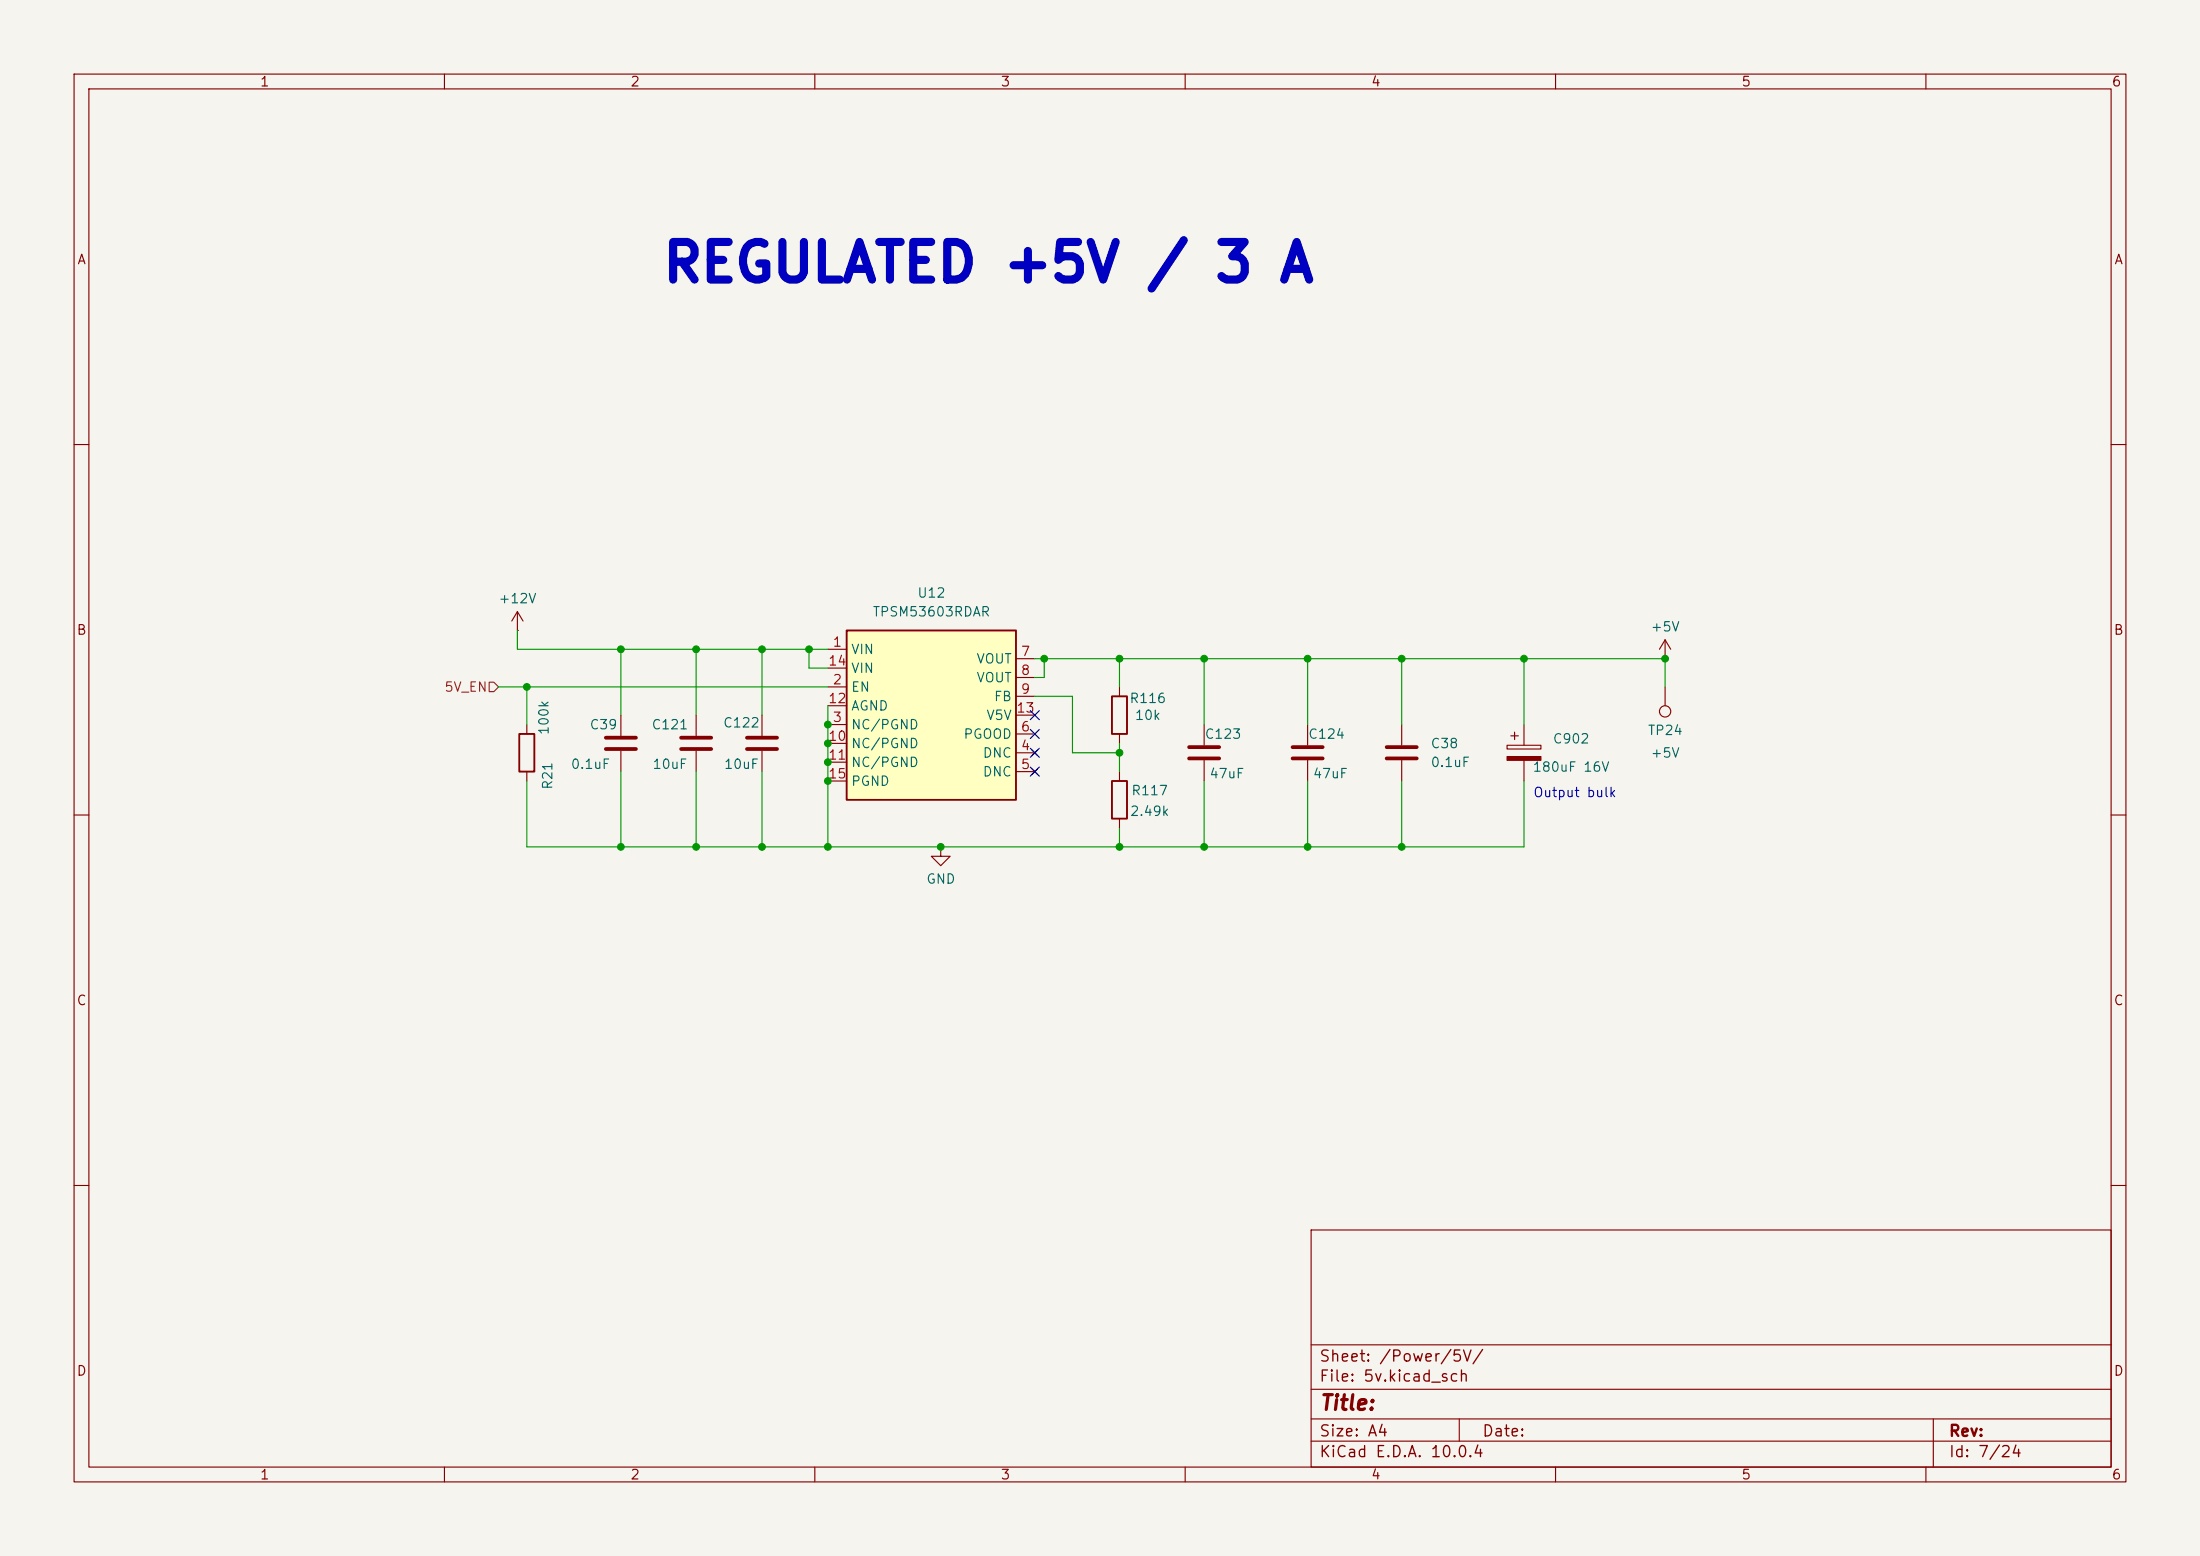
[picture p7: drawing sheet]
(kicad_sch
 (version 20260306)
 (generator "eeschema")
 (generator_version "10.0")
 (paper "A4")
 (lib_symbols
  (symbol "Connector:TestPoint"
   (pin_numbers (hide yes))
   (pin_names
    (offset 0.762) (hide yes)) (exclude_from_sim no) (in_bom yes) (on_board yes)
   (in_pos_files yes)
   (duplicate_pin_numbers_are_jumpers no)
   (property "Reference" "TP" (at 0 6.858 0) (show_name no) (do_not_autoplace no) (effects (font (size 1.27 1.27))))
   (property "Value" "TestPoint" (at 0 5.08 0) (show_name no) (do_not_autoplace no) (effects (font (size 1.27 1.27))))
   (property "Footprint" "" (at 5.08 0 0) (show_name no) (do_not_autoplace no) (hide yes) (effects (font (size 1.27 1.27))))
   (property "Datasheet" "" (at 5.08 0 0) (show_name no) (do_not_autoplace no) (hide yes) (effects (font (size 1.27 1.27))))
   (property "Description" "test point" (at 0 0 0) (show_name no) (do_not_autoplace no) (hide yes) (effects (font (size 1.27 1.27))))
   (symbol "TestPoint_0_1"
    (circle (center 0 3.302) (radius 0.762) (stroke (width 0) (type default)) (fill (type none))))
   (symbol "TestPoint_1_1"
    (pin passive line (at 0 0 90) (length 2.54) (name "1" (effects (font (size 1.27 1.27)))) (number "1" (effects (font (size 1.27 1.27))))))
   (embedded_fonts no))
  (symbol "DIC_Board:TPSM53603RDA" (exclude_from_sim no) (in_bom yes) (on_board yes)
   (in_pos_files yes)
   (duplicate_pin_numbers_are_jumpers no)
   (property "Reference" "U" (at 0 16.51 0) (show_name no) (do_not_autoplace no) (effects (font (size 1.27 1.27))))
   (property "Value" "TPSM53603RDAR" (at 0 13.97 0) (show_name no) (do_not_autoplace no) (effects (font (size 1.27 1.27))))
   (property "Footprint" "Package_DFN_QFN:Texas_B3QFN-14-1EP_5x5.5mm_P0.65mm_ThermalVia" (at 0 0 0) (show_name no) (do_not_autoplace no) (hide yes) (effects (font (size 1.27 1.27))))
   (property "Datasheet" "https://www.ti.com/lit/ds/symlink/tpsm53603.pdf" (at 0 0 0) (show_name no) (do_not_autoplace no) (hide yes) (effects (font (size 1.27 1.27))))
   (property "Description" "36-V input, 3-A step-down power module" (at 0 0 0) (show_name no) (do_not_autoplace no) (hide yes) (effects (font (size 1.27 1.27))))
   (property "MPN" "TPSM53603RDAR" (at 0 0 0) (show_name no) (do_not_autoplace no) (hide yes) (effects (font (size 1.27 1.27))))
   (property "Manufacturer" "Texas Instruments" (at 0 0 0) (show_name no) (do_not_autoplace no) (hide yes) (effects (font (size 1.27 1.27))))
   (symbol "TPSM53603RDA_0_1"
    (rectangle (start -11.43 11.43) (end 11.43 -11.43) (stroke (width 0.254) (type default)) (fill (type background))))
   (symbol "TPSM53603RDA_1_1"
    (pin power_in line (at -13.97 8.89 0) (length 2.54) (name "VIN" (effects (font (size 1.27 1.27)))) (number "1" (effects (font (size 1.27 1.27)))))
    (pin input line (at -13.97 3.81 0) (length 2.54) (name "EN" (effects (font (size 1.27 1.27)))) (number "2" (effects (font (size 1.27 1.27)))))
    (pin power_in line (at -13.97 -1.27 0) (length 2.54) (name "NC/PGND" (effects (font (size 1.27 1.27)))) (number "3" (effects (font (size 1.27 1.27)))))
    (pin no_connect line (at 13.97 -5.08 180) (length 2.54) (name "DNC" (effects (font (size 1.27 1.27)))) (number "4" (effects (font (size 1.27 1.27)))))
    (pin no_connect line (at 13.97 -7.62 180) (length 2.54) (name "DNC" (effects (font (size 1.27 1.27)))) (number "5" (effects (font (size 1.27 1.27)))))
    (pin open_collector line (at 13.97 -2.54 180) (length 2.54) (name "PGOOD" (effects (font (size 1.27 1.27)))) (number "6" (effects (font (size 1.27 1.27)))))
    (pin power_out line (at 13.97 7.62 180) (length 2.54) (name "VOUT" (effects (font (size 1.27 1.27)))) (number "7" (effects (font (size 1.27 1.27)))))
    (pin passive line (at 13.97 5.08 180) (length 2.54) (name "VOUT" (effects (font (size 1.27 1.27)))) (number "8" (effects (font (size 1.27 1.27)))))
    (pin input line (at 13.97 2.54 180) (length 2.54) (name "FB" (effects (font (size 1.27 1.27)))) (number "9" (effects (font (size 1.27 1.27)))))
    (pin passive line (at -13.97 -3.81 0) (length 2.54) (name "NC/PGND" (effects (font (size 1.27 1.27)))) (number "10" (effects (font (size 1.27 1.27)))))
    (pin passive line (at -13.97 -6.35 0) (length 2.54) (name "NC/PGND" (effects (font (size 1.27 1.27)))) (number "11" (effects (font (size 1.27 1.27)))))
    (pin power_in line (at -13.97 1.27 0) (length 2.54) (name "AGND" (effects (font (size 1.27 1.27)))) (number "12" (effects (font (size 1.27 1.27)))))
    (pin output line (at 13.97 0 180) (length 2.54) (name "V5V" (effects (font (size 1.27 1.27)))) (number "13" (effects (font (size 1.27 1.27)))))
    (pin passive line (at -13.97 6.35 0) (length 2.54) (name "VIN" (effects (font (size 1.27 1.27)))) (number "14" (effects (font (size 1.27 1.27)))))
    (pin passive line (at -13.97 -8.89 0) (length 2.54) (name "PGND" (effects (font (size 1.27 1.27)))) (number "15" (effects (font (size 1.27 1.27))))))
   (embedded_fonts no))
  (symbol "Device:C"
   (pin_numbers (hide yes))
   (pin_names
    (offset 0.254)) (exclude_from_sim no) (in_bom yes) (on_board yes)
   (in_pos_files yes)
   (duplicate_pin_numbers_are_jumpers no)
   (property "Reference" "C" (at 0.635 2.54 0) (show_name no) (do_not_autoplace no) (effects (font (size 1.27 1.27)) (justify left)))
   (property "Value" "C" (at 0.635 -2.54 0) (show_name no) (do_not_autoplace no) (effects (font (size 1.27 1.27)) (justify left)))
   (property "Footprint" "" (at 0.9652 -3.81 0) (show_name no) (do_not_autoplace no) (hide yes) (effects (font (size 1.27 1.27))))
   (property "Datasheet" "" (at 0 0 0) (show_name no) (do_not_autoplace no) (hide yes) (effects (font (size 1.27 1.27))))
   (property "Description" "Unpolarized capacitor" (at 0 0 0) (show_name no) (do_not_autoplace no) (hide yes) (effects (font (size 1.27 1.27))))
   (symbol "C_0_1"
    (polyline (pts (xy -2.032 0.762) (xy 2.032 0.762)) (stroke (width 0.508) (type default)) (fill (type none)))
    (polyline (pts (xy -2.032 -0.762) (xy 2.032 -0.762)) (stroke (width 0.508) (type default)) (fill (type none))))
   (symbol "C_1_1"
    (pin passive line (at 0 3.81 270) (length 2.794) (name "" (effects (font (size 1.27 1.27)))) (number "1" (effects (font (size 1.27 1.27)))))
    (pin passive line (at 0 -3.81 90) (length 2.794) (name "" (effects (font (size 1.27 1.27)))) (number "2" (effects (font (size 1.27 1.27))))))
   (embedded_fonts no))
  (symbol "Device:C_Polarized"
   (pin_numbers (hide yes))
   (pin_names
    (offset 0.254)) (exclude_from_sim no) (in_bom yes) (on_board yes)
   (in_pos_files yes)
   (duplicate_pin_numbers_are_jumpers no)
   (property "Reference" "C" (at 0.635 2.54 0) (show_name no) (do_not_autoplace no) (effects (font (size 1.27 1.27)) (justify left)))
   (property "Value" "C_Polarized" (at 0.635 -2.54 0) (show_name no) (do_not_autoplace no) (effects (font (size 1.27 1.27)) (justify left)))
   (property "Footprint" "" (at 0.9652 -3.81 0) (show_name no) (do_not_autoplace no) (hide yes) (effects (font (size 1.27 1.27))))
   (property "Datasheet" "" (at 0 0 0) (show_name no) (do_not_autoplace no) (hide yes) (effects (font (size 1.27 1.27))))
   (property "Description" "Polarized capacitor" (at 0 0 0) (show_name no) (do_not_autoplace no) (hide yes) (effects (font (size 1.27 1.27))))
   (symbol "C_Polarized_0_1"
    (rectangle (start -2.286 0.508) (end 2.286 1.016) (stroke (width 0) (type default)) (fill (type none)))
    (polyline (pts (xy -1.778 2.286) (xy -0.762 2.286)) (stroke (width 0) (type default)) (fill (type none)))
    (polyline (pts (xy -1.27 2.794) (xy -1.27 1.778)) (stroke (width 0) (type default)) (fill (type none)))
    (rectangle (start 2.286 -0.508) (end -2.286 -1.016) (stroke (width 0) (type default)) (fill (type outline))))
   (symbol "C_Polarized_1_1"
    (pin passive line (at 0 3.81 270) (length 2.794) (name "" (effects (font (size 1.27 1.27)))) (number "1" (effects (font (size 1.27 1.27)))))
    (pin passive line (at 0 -3.81 90) (length 2.794) (name "" (effects (font (size 1.27 1.27)))) (number "2" (effects (font (size 1.27 1.27))))))
   (embedded_fonts no))
  (symbol "Device:R"
   (pin_numbers (hide yes))
   (pin_names
    (offset 0)) (exclude_from_sim no) (in_bom yes) (on_board yes)
   (in_pos_files yes)
   (duplicate_pin_numbers_are_jumpers no)
   (property "Reference" "R" (at 2.032 0 90) (show_name no) (do_not_autoplace no) (effects (font (size 1.27 1.27))))
   (property "Value" "R" (at 0 0 90) (show_name no) (do_not_autoplace no) (effects (font (size 1.27 1.27))))
   (property "Footprint" "" (at -1.778 0 90) (show_name no) (do_not_autoplace no) (hide yes) (effects (font (size 1.27 1.27))))
   (property "Datasheet" "" (at 0 0 0) (show_name no) (do_not_autoplace no) (hide yes) (effects (font (size 1.27 1.27))))
   (property "Description" "Resistor" (at 0 0 0) (show_name no) (do_not_autoplace no) (hide yes) (effects (font (size 1.27 1.27))))
   (symbol "R_0_1"
    (rectangle (start -1.016 -2.54) (end 1.016 2.54) (stroke (width 0.254) (type default)) (fill (type none))))
   (symbol "R_1_1"
    (pin passive line (at 0 3.81 270) (length 1.27) (name "" (effects (font (size 1.27 1.27)))) (number "1" (effects (font (size 1.27 1.27)))))
    (pin passive line (at 0 -3.81 90) (length 1.27) (name "" (effects (font (size 1.27 1.27)))) (number "2" (effects (font (size 1.27 1.27))))))
   (embedded_fonts no))
  (symbol "power:+12V"
   (power global)
   (pin_numbers (hide yes))
   (pin_names
    (offset 0) (hide yes)) (exclude_from_sim no) (in_bom yes) (on_board yes)
   (in_pos_files yes)
   (duplicate_pin_numbers_are_jumpers no)
   (property "Reference" "#PWR" (at 0 -3.81 0) (show_name no) (do_not_autoplace no) (hide yes) (effects (font (size 1.27 1.27))))
   (property "Value" "+12V" (at 0 3.556 0) (show_name no) (do_not_autoplace no) (effects (font (size 1.27 1.27))))
   (property "Footprint" "" (at 0 0 0) (show_name no) (do_not_autoplace no) (hide yes) (effects (font (size 1.27 1.27))))
   (property "Datasheet" "" (at 0 0 0) (show_name no) (do_not_autoplace no) (hide yes) (effects (font (size 1.27 1.27))))
   (property "Description" "Power symbol creates a global label with name \"+12V\"" (at 0 0 0) (show_name no) (do_not_autoplace no) (hide yes) (effects (font (size 1.27 1.27))))
   (symbol "+12V_0_1"
    (polyline (pts (xy -0.762 1.27) (xy 0 2.54)) (stroke (width 0) (type default)) (fill (type none)))
    (polyline (pts (xy 0 2.54) (xy 0.762 1.27)) (stroke (width 0) (type default)) (fill (type none)))
    (polyline (pts (xy 0 0) (xy 0 2.54)) (stroke (width 0) (type default)) (fill (type none))))
   (symbol "+12V_1_1"
    (pin power_in line (at 0 0 90) (length 0) (name "" (effects (font (size 1.27 1.27)))) (number "1" (effects (font (size 1.27 1.27))))))
   (embedded_fonts no))
  (symbol "power:+5V"
   (power global)
   (pin_numbers (hide yes))
   (pin_names
    (offset 0) (hide yes)) (exclude_from_sim no) (in_bom yes) (on_board yes)
   (in_pos_files yes)
   (duplicate_pin_numbers_are_jumpers no)
   (property "Reference" "#PWR" (at 0 -3.81 0) (show_name no) (do_not_autoplace no) (hide yes) (effects (font (size 1.27 1.27))))
   (property "Value" "+5V" (at 0 3.556 0) (show_name no) (do_not_autoplace no) (effects (font (size 1.27 1.27))))
   (property "Footprint" "" (at 0 0 0) (show_name no) (do_not_autoplace no) (hide yes) (effects (font (size 1.27 1.27))))
   (property "Datasheet" "" (at 0 0 0) (show_name no) (do_not_autoplace no) (hide yes) (effects (font (size 1.27 1.27))))
   (property "Description" "Power symbol creates a global label with name \"+5V\"" (at 0 0 0) (show_name no) (do_not_autoplace no) (hide yes) (effects (font (size 1.27 1.27))))
   (symbol "+5V_0_1"
    (polyline (pts (xy -0.762 1.27) (xy 0 2.54)) (stroke (width 0) (type default)) (fill (type none)))
    (polyline (pts (xy 0 2.54) (xy 0.762 1.27)) (stroke (width 0) (type default)) (fill (type none)))
    (polyline (pts (xy 0 0) (xy 0 2.54)) (stroke (width 0) (type default)) (fill (type none))))
   (symbol "+5V_1_1"
    (pin power_in line (at 0 0 90) (length 0) (name "" (effects (font (size 1.27 1.27)))) (number "1" (effects (font (size 1.27 1.27))))))
   (embedded_fonts no))
  (symbol "power:GND"
   (power global)
   (pin_numbers (hide yes))
   (pin_names
    (offset 0) (hide yes)) (exclude_from_sim no) (in_bom yes) (on_board yes)
   (in_pos_files yes)
   (duplicate_pin_numbers_are_jumpers no)
   (property "Reference" "#PWR" (at 0 -6.35 0) (show_name no) (do_not_autoplace no) (hide yes) (effects (font (size 1.27 1.27))))
   (property "Value" "GND" (at 0 -3.81 0) (show_name no) (do_not_autoplace no) (effects (font (size 1.27 1.27))))
   (property "Footprint" "" (at 0 0 0) (show_name no) (do_not_autoplace no) (hide yes) (effects (font (size 1.27 1.27))))
   (property "Datasheet" "" (at 0 0 0) (show_name no) (do_not_autoplace no) (hide yes) (effects (font (size 1.27 1.27))))
   (property "Description" "Power symbol creates a global label with name \"GND\" , ground" (at 0 0 0) (show_name no) (do_not_autoplace no) (hide yes) (effects (font (size 1.27 1.27))))
   (symbol "GND_0_1"
    (polyline (pts (xy 0 0) (xy 0 -1.27) (xy 1.27 -1.27) (xy 0 -2.54) (xy -1.27 -1.27) (xy 0 -1.27)) (stroke (width 0) (type default)) (fill (type none))))
   (symbol "GND_1_1"
    (pin power_in line (at 0 0 270) (length 0) (name "" (effects (font (size 1.27 1.27)))) (number "1" (effects (font (size 1.27 1.27))))))
   (embedded_fonts no)))
 (text "Output bulk"
  (exclude_from_sim no)
  (at 212.598 107.188 0)
  (effects (font (size 1.27 1.27))))
 (text "REGULATED +5V / 3 A"
  (exclude_from_sim no)
  (at 89.154 38.608 0)
  (effects (font (size 5.08 5.08)
    (bold yes)) (justify left bottom)))
 (junction
  (at 127 114.3)
  (diameter 0)
  (color 0 0 0 0))
 (junction
  (at 205.74 88.9)
  (diameter 0)
  (color 0 0 0 0))
 (junction
  (at 109.22 87.63)
  (diameter 0)
  (color 0 0 0 0))
 (junction
  (at 93.98 114.3)
  (diameter 0)
  (color 0 0 0 0))
 (junction
  (at 162.56 114.3)
  (diameter 0)
  (color 0 0 0 0))
 (junction
  (at 140.97 88.9)
  (diameter 0)
  (color 0 0 0 0))
 (junction
  (at 151.13 101.6)
  (diameter 0)
  (color 0 0 0 0))
 (junction
  (at 111.76 114.3)
  (diameter 0)
  (color 0 0 0 0))
 (junction
  (at 111.76 100.33)
  (diameter 0)
  (color 0 0 0 0))
 (junction
  (at 189.23 88.9)
  (diameter 0)
  (color 0 0 0 0))
 (junction
  (at 83.82 87.63)
  (diameter 0)
  (color 0 0 0 0))
 (junction
  (at 176.53 114.3)
  (diameter 0)
  (color 0 0 0 0))
 (junction
  (at 93.98 87.63)
  (diameter 0)
  (color 0 0 0 0))
 (junction
  (at 71.12 92.71)
  (diameter 0)
  (color 0 0 0 0))
 (junction
  (at 189.23 114.3)
  (diameter 0)
  (color 0 0 0 0))
 (junction
  (at 111.76 105.41)
  (diameter 0)
  (color 0 0 0 0))
 (junction
  (at 176.53 88.9)
  (diameter 0)
  (color 0 0 0 0))
 (junction
  (at 151.13 88.9)
  (diameter 0)
  (color 0 0 0 0))
 (junction
  (at 102.87 87.63)
  (diameter 0)
  (color 0 0 0 0))
 (junction
  (at 102.87 114.3)
  (diameter 0)
  (color 0 0 0 0))
 (junction
  (at 111.76 102.87)
  (diameter 0)
  (color 0 0 0 0))
 (junction
  (at 83.82 114.3)
  (diameter 0)
  (color 0 0 0 0))
 (junction
  (at 111.76 97.79)
  (diameter 0)
  (color 0 0 0 0))
 (junction
  (at 224.79 88.9)
  (diameter 0)
  (color 0 0 0 0))
 (junction
  (at 162.56 88.9)
  (diameter 0)
  (color 0 0 0 0))
 (junction
  (at 151.13 114.3)
  (diameter 0)
  (color 0 0 0 0))
 (no_connect
  (at 139.7 104.14))
 (no_connect
  (at 139.7 99.06))
 (no_connect
  (at 139.7 96.52))
 (no_connect
  (at 139.7 101.6))
 (wire
  (pts (xy 102.87 87.63) (xy 109.22 87.63))
  (stroke (width 0) (type default)))
 (wire
  (pts (xy 69.85 87.63) (xy 83.82 87.63))
  (stroke (width 0) (type default)))
 (wire
  (pts (xy 67.31 92.71) (xy 71.12 92.71))
  (stroke (width 0) (type default)))
 (wire
  (pts (xy 140.97 88.9) (xy 140.97 91.44))
  (stroke (width 0) (type default)))
 (wire
  (pts (xy 93.98 104.14) (xy 93.98 114.3))
  (stroke (width 0) (type default)))
 (wire
  (pts (xy 224.79 88.9) (xy 224.79 92.71))
  (stroke (width 0) (type default)))
 (wire
  (pts (xy 83.82 104.14) (xy 83.82 114.3))
  (stroke (width 0) (type default)))
 (wire
  (pts (xy 102.87 104.14) (xy 102.87 114.3))
  (stroke (width 0) (type default)))
 (wire
  (pts (xy 111.76 100.33) (xy 111.76 102.87))
  (stroke (width 0) (type default)))
 (wire
  (pts (xy 83.82 87.63) (xy 83.82 96.52))
  (stroke (width 0) (type default)))
 (wire
  (pts (xy 127 114.3) (xy 151.13 114.3))
  (stroke (width 0) (type default)))
 (wire
  (pts (xy 151.13 88.9) (xy 162.56 88.9))
  (stroke (width 0) (type default)))
 (wire
  (pts (xy 162.56 88.9) (xy 176.53 88.9))
  (stroke (width 0) (type default)))
 (wire
  (pts (xy 83.82 114.3) (xy 93.98 114.3))
  (stroke (width 0) (type default)))
 (wire
  (pts (xy 205.74 88.9) (xy 224.79 88.9))
  (stroke (width 0) (type default)))
 (wire
  (pts (xy 71.12 105.41) (xy 71.12 114.3))
  (stroke (width 0) (type default)))
 (wire
  (pts (xy 127 114.3) (xy 111.76 114.3))
  (stroke (width 0) (type default)))
 (wire
  (pts (xy 111.76 95.25) (xy 111.76 97.79))
  (stroke (width 0) (type default)))
 (wire
  (pts (xy 189.23 88.9) (xy 189.23 97.79))
  (stroke (width 0) (type default)))
 (wire
  (pts (xy 176.53 105.41) (xy 176.53 114.3))
  (stroke (width 0) (type default)))
 (wire
  (pts (xy 111.76 97.79) (xy 111.76 100.33))
  (stroke (width 0) (type default)))
 (wire
  (pts (xy 102.87 114.3) (xy 111.76 114.3))
  (stroke (width 0) (type default)))
 (wire
  (pts (xy 140.97 88.9) (xy 151.13 88.9))
  (stroke (width 0) (type default)))
 (wire
  (pts (xy 176.53 88.9) (xy 176.53 97.79))
  (stroke (width 0) (type default)))
 (wire
  (pts (xy 71.12 92.71) (xy 71.12 97.79))
  (stroke (width 0) (type default)))
 (wire
  (pts (xy 205.74 114.3) (xy 189.23 114.3))
  (stroke (width 0) (type default)))
 (wire
  (pts (xy 151.13 100.33) (xy 151.13 101.6))
  (stroke (width 0) (type default)))
 (wire
  (pts (xy 162.56 88.9) (xy 162.56 97.79))
  (stroke (width 0) (type default)))
 (wire
  (pts (xy 176.53 88.9) (xy 189.23 88.9))
  (stroke (width 0) (type default)))
 (wire
  (pts (xy 144.78 93.98) (xy 144.78 101.6))
  (stroke (width 0) (type default)))
 (wire
  (pts (xy 93.98 114.3) (xy 102.87 114.3))
  (stroke (width 0) (type default)))
 (wire
  (pts (xy 151.13 88.9) (xy 151.13 92.71))
  (stroke (width 0) (type default)))
 (wire
  (pts (xy 189.23 114.3) (xy 176.53 114.3))
  (stroke (width 0) (type default)))
 (wire
  (pts (xy 162.56 105.41) (xy 162.56 114.3))
  (stroke (width 0) (type default)))
 (wire
  (pts (xy 111.76 90.17) (xy 109.22 90.17))
  (stroke (width 0) (type default)))
 (wire
  (pts (xy 189.23 88.9) (xy 205.74 88.9))
  (stroke (width 0) (type default)))
 (wire
  (pts (xy 69.85 85.09) (xy 69.85 87.63))
  (stroke (width 0) (type default)))
 (wire
  (pts (xy 93.98 87.63) (xy 93.98 96.52))
  (stroke (width 0) (type default)))
 (wire
  (pts (xy 139.7 91.44) (xy 140.97 91.44))
  (stroke (width 0) (type default)))
 (wire
  (pts (xy 151.13 114.3) (xy 162.56 114.3))
  (stroke (width 0) (type default)))
 (wire
  (pts (xy 102.87 87.63) (xy 102.87 96.52))
  (stroke (width 0) (type default)))
 (wire
  (pts (xy 111.76 102.87) (xy 111.76 105.41))
  (stroke (width 0) (type default)))
 (wire
  (pts (xy 109.22 87.63) (xy 111.76 87.63))
  (stroke (width 0) (type default)))
 (wire
  (pts (xy 162.56 114.3) (xy 176.53 114.3))
  (stroke (width 0) (type default)))
 (wire
  (pts (xy 151.13 111.76) (xy 151.13 114.3))
  (stroke (width 0) (type default)))
 (wire
  (pts (xy 205.74 105.41) (xy 205.74 114.3))
  (stroke (width 0) (type default)))
 (wire
  (pts (xy 151.13 101.6) (xy 151.13 104.14))
  (stroke (width 0) (type default)))
 (wire
  (pts (xy 139.7 88.9) (xy 140.97 88.9))
  (stroke (width 0) (type default)))
 (wire
  (pts (xy 71.12 92.71) (xy 111.76 92.71))
  (stroke (width 0) (type default)))
 (wire
  (pts (xy 83.82 87.63) (xy 93.98 87.63))
  (stroke (width 0) (type default)))
 (wire
  (pts (xy 111.76 114.3) (xy 111.76 105.41))
  (stroke (width 0) (type default)))
 (wire
  (pts (xy 144.78 101.6) (xy 151.13 101.6))
  (stroke (width 0) (type default)))
 (wire
  (pts (xy 139.7 93.98) (xy 144.78 93.98))
  (stroke (width 0) (type default)))
 (wire
  (pts (xy 189.23 105.41) (xy 189.23 114.3))
  (stroke (width 0) (type default)))
 (wire
  (pts (xy 71.12 114.3) (xy 83.82 114.3))
  (stroke (width 0) (type default)))
 (wire
  (pts (xy 93.98 87.63) (xy 102.87 87.63))
  (stroke (width 0) (type default)))
 (wire
  (pts (xy 109.22 90.17) (xy 109.22 87.63))
  (stroke (width 0) (type default)))
 (wire
  (pts (xy 205.74 88.9) (xy 205.74 97.79))
  (stroke (width 0) (type default)))
 (hierarchical_label "5V_EN"
  (shape input)
  (at 67.31 92.71 180)
  (effects (font (size 1.27 1.27)) (justify right)))
 (symbol
  (lib_id "DIC_Board:TPSM53603RDA")
  (at 125.73 96.52 0)
  (unit 1)
  (body_style 1)
  (exclude_from_sim no)
  (in_bom yes)
  (on_board yes)
  (in_pos_files yes)
  (dnp no)
  (property "Reference" "U12" (at 125.73 80.01 0) (show_name no) (do_not_autoplace no) (effects (font (size 1.27 1.27))))
  (property "Value" "TPSM53603RDAR" (at 125.73 82.55 0) (show_name no) (do_not_autoplace no) (effects (font (size 1.27 1.27))))
  (property "Footprint" "Package_DFN_QFN:Texas_B3QFN-14-1EP_5x5.5mm_P0.65mm_ThermalVia" (at 125.73 96.52 0) (hide yes) (show_name no) (do_not_autoplace no) (effects (font (size 1.27 1.27))))
  (property "Datasheet" "https://www.ti.com/lit/ds/symlink/tpsm53603.pdf" (at 125.73 96.52 0) (hide yes) (show_name no) (do_not_autoplace no) (effects (font (size 1.27 1.27))))
  (property "Description" "36-V input, 3-A step-down power module" (at 125.73 96.52 0) (hide yes) (show_name no) (do_not_autoplace no) (effects (font (size 1.27 1.27))))
  (property "MPN" "TPSM53603RDAR" (at 125.73 96.52 0) (hide yes) (show_name no) (do_not_autoplace no) (effects (font (size 1.27 1.27))))
  (property "Manufacturer" "Texas Instruments" (at 125.73 96.52 0) (hide yes) (show_name no) (do_not_autoplace no) (effects (font (size 1.27 1.27))))
  (pin "1")
  (pin "2")
  (pin "3")
  (pin "4")
  (pin "5")
  (pin "6")
  (pin "7")
  (pin "8")
  (pin "9")
  (pin "10")
  (pin "11")
  (pin "12")
  (pin "13")
  (pin "14")
  (pin "15"))
 (symbol
  (lib_id "Device:R")
  (at 71.12 101.6 0)
  (unit 1)
  (body_style 1)
  (exclude_from_sim no)
  (in_bom yes)
  (on_board yes)
  (in_pos_files yes)
  (dnp no)
  (property "Reference" "R21" (at 73.914 106.68 90) (show_name no) (do_not_autoplace no) (effects (font (size 1.27 1.27)) (justify left)))
  (property "Value" "100k" (at 73.406 99.314 90) (show_name no) (do_not_autoplace no) (effects (font (size 1.27 1.27)) (justify left)))
  (property "Footprint" "Resistor_SMD:R_0402_1005Metric" (at 69.342 101.6 90) (hide yes) (show_name no) (do_not_autoplace no) (effects (font (size 1.27 1.27))))
  (property "Datasheet" "" (at 71.12 101.6 0) (hide yes) (show_name no) (do_not_autoplace no) (effects (font (size 1.27 1.27))))
  (property "Description" "Regulator EN default-off pull-down" (at 71.12 101.6 0) (hide yes) (show_name no) (do_not_autoplace no) (effects (font (size 1.27 1.27))))
  (property "MPN" "CRCW0402100KFKED" (at 71.12 101.6 0) (hide yes) (show_name no) (do_not_autoplace no) (effects (font (size 1.27 1.27))))
  (property "Manufacturer" "Vishay" (at 71.12 101.6 0) (hide yes) (show_name no) (do_not_autoplace no) (effects (font (size 1.27 1.27))))
  (pin "1")
  (pin "2"))
 (symbol
  (lib_id "Device:C")
  (at 176.53 101.6 0)
  (unit 1)
  (body_style 1)
  (exclude_from_sim no)
  (in_bom yes)
  (on_board yes)
  (in_pos_files yes)
  (dnp no)
  (property "Reference" "C124" (at 179.07 99.06 0) (show_name no) (do_not_autoplace no) (effects (font (size 1.27 1.27))))
  (property "Value" "47uF" (at 179.578 104.394 0) (show_name no) (do_not_autoplace no) (effects (font (size 1.27 1.27))))
  (property "Footprint" "Capacitor_SMD:C_1210_3225Metric" (at 176.53 101.6 0) (hide yes) (show_name no) (do_not_autoplace no) (effects (font (size 1.27 1.27))))
  (property "Datasheet" "" (at 176.53 101.6 0) (hide yes) (show_name no) (do_not_autoplace no) (effects (font (size 1.27 1.27))))
  (property "Description" "5V output capacitor" (at 176.53 101.6 0) (hide yes) (show_name no) (do_not_autoplace no) (effects (font (size 1.27 1.27))))
  (property "MPN" "GRM32ER61A476ME20L" (at 176.53 101.6 0) (hide yes) (show_name no) (do_not_autoplace no) (effects (font (size 1.27 1.27))))
  (property "Manufacturer" "Murata" (at 176.53 101.6 0) (hide yes) (show_name no) (do_not_autoplace no) (effects (font (size 1.27 1.27))))
  (pin "1")
  (pin "2"))
 (symbol
  (lib_id "power:GND")
  (at 127 114.3 0)
  (unit 1)
  (body_style 1)
  (exclude_from_sim no)
  (in_bom yes)
  (on_board yes)
  (in_pos_files yes)
  (dnp no)
  (property "Reference" "#PWR0119" (at 129.54 111.76 0) (hide yes) (show_name no) (do_not_autoplace no) (effects (font (size 1.27 1.27))))
  (property "Value" "GND" (at 127 118.618 0) (show_name no) (do_not_autoplace no) (effects (font (size 1.27 1.27))))
  (property "Footprint" "" (at 127 114.3 0) (hide yes) (show_name no) (do_not_autoplace no) (effects (font (size 1.27 1.27))))
  (property "Datasheet" "" (at 127 114.3 0) (hide yes) (show_name no) (do_not_autoplace no) (effects (font (size 1.27 1.27))))
  (property "Description" "" (at 127 114.3 0) (hide yes) (show_name no) (do_not_autoplace no) (effects (font (size 1.27 1.27))))
  (pin "1"))
 (symbol
  (lib_id "Device:R")
  (at 151.13 107.95 0)
  (unit 1)
  (body_style 1)
  (exclude_from_sim no)
  (in_bom yes)
  (on_board yes)
  (in_pos_files yes)
  (dnp no)
  (property "Reference" "R117" (at 155.194 106.68 0) (show_name no) (do_not_autoplace no) (effects (font (size 1.27 1.27))))
  (property "Value" "2.49k" (at 155.194 109.474 0) (show_name no) (do_not_autoplace no) (effects (font (size 1.27 1.27))))
  (property "Footprint" "Resistor_SMD:R_0402_1005Metric" (at 151.13 107.95 0) (hide yes) (show_name no) (do_not_autoplace no) (effects (font (size 1.27 1.27))))
  (property "Datasheet" "" (at 151.13 107.95 0) (hide yes) (show_name no) (do_not_autoplace no) (effects (font (size 1.27 1.27))))
  (property "Description" "5V feedback lower" (at 151.13 107.95 0) (hide yes) (show_name no) (do_not_autoplace no) (effects (font (size 1.27 1.27))))
  (property "MPN" "CRCW04022K49FKED" (at 151.13 107.95 0) (hide yes) (show_name no) (do_not_autoplace no) (effects (font (size 1.27 1.27))))
  (property "Manufacturer" "Vishay" (at 151.13 107.95 0) (hide yes) (show_name no) (do_not_autoplace no) (effects (font (size 1.27 1.27))))
  (pin "1")
  (pin "2"))
 (symbol
  (lib_id "Device:C")
  (at 102.87 100.33 0)
  (unit 1)
  (body_style 1)
  (exclude_from_sim no)
  (in_bom yes)
  (on_board yes)
  (in_pos_files yes)
  (dnp no)
  (property "Reference" "C122" (at 100.076 97.536 0) (show_name no) (do_not_autoplace no) (effects (font (size 1.27 1.27))))
  (property "Value" "10uF" (at 100.076 103.124 0) (show_name no) (do_not_autoplace no) (effects (font (size 1.27 1.27))))
  (property "Footprint" "Capacitor_SMD:C_1206_3216Metric" (at 102.87 100.33 0) (hide yes) (show_name no) (do_not_autoplace no) (effects (font (size 1.27 1.27))))
  (property "Datasheet" "" (at 102.87 100.33 0) (hide yes) (show_name no) (do_not_autoplace no) (effects (font (size 1.27 1.27))))
  (property "Description" "5V input capacitor" (at 102.87 100.33 0) (hide yes) (show_name no) (do_not_autoplace no) (effects (font (size 1.27 1.27))))
  (property "MPN" "CGA5L1X7R1H106K160AC" (at 102.87 100.33 0) (hide yes) (show_name no) (do_not_autoplace no) (effects (font (size 1.27 1.27))))
  (property "Manufacturer" "TDK" (at 102.87 100.33 0) (hide yes) (show_name no) (do_not_autoplace no) (effects (font (size 1.27 1.27))))
  (pin "1")
  (pin "2"))
 (symbol
  (lib_id "Connector:TestPoint")
  (at 224.79 92.71 180)
  (unit 1)
  (body_style 1)
  (exclude_from_sim no)
  (in_bom no)
  (on_board yes)
  (in_pos_files yes)
  (dnp no)
  (property "Reference" "TP24" (at 224.79 98.552 0) (show_name no) (do_not_autoplace no) (effects (font (size 1.27 1.27))))
  (property "Value" "+5V" (at 224.79 101.6 0) (show_name no) (do_not_autoplace no) (effects (font (size 1.27 1.27))))
  (property "Footprint" "TestPoint:TestPoint_Plated_Hole_D2.0mm" (at 224.79 92.71 0) (hide yes) (show_name no) (do_not_autoplace no) (effects (font (size 1.27 1.27))))
  (property "Datasheet" "" (at 224.79 92.71 0) (hide yes) (show_name no) (do_not_autoplace no) (effects (font (size 1.27 1.27))))
  (property "Description" "" (at 224.79 92.71 0) (hide yes) (show_name no) (do_not_autoplace no) (effects (font (size 1.27 1.27))))
  (pin "1"))
 (symbol
  (lib_id "power:+12V")
  (at 69.85 85.09 0)
  (unit 1)
  (body_style 1)
  (exclude_from_sim no)
  (in_bom yes)
  (on_board yes)
  (in_pos_files yes)
  (dnp no)
  (property "Reference" "#PWR0104" (at 72.39 82.55 0) (hide yes) (show_name no) (do_not_autoplace no) (effects (font (size 1.27 1.27))))
  (property "Value" "+12V" (at 69.85 80.772 0) (show_name no) (do_not_autoplace no) (effects (font (size 1.27 1.27))))
  (property "Footprint" "" (at 69.85 85.09 0) (hide yes) (show_name no) (do_not_autoplace no) (effects (font (size 1.27 1.27))))
  (property "Datasheet" "" (at 69.85 85.09 0) (hide yes) (show_name no) (do_not_autoplace no) (effects (font (size 1.27 1.27))))
  (property "Description" "" (at 69.85 85.09 0) (hide yes) (show_name no) (do_not_autoplace no) (effects (font (size 1.27 1.27))))
  (pin "1"))
 (symbol
  (lib_id "Device:C")
  (at 93.98 100.33 0)
  (unit 1)
  (body_style 1)
  (exclude_from_sim no)
  (in_bom yes)
  (on_board yes)
  (in_pos_files yes)
  (dnp no)
  (property "Reference" "C121" (at 90.424 97.79 0) (show_name no) (do_not_autoplace no) (effects (font (size 1.27 1.27))))
  (property "Value" "10uF" (at 90.424 103.124 0) (show_name no) (do_not_autoplace no) (effects (font (size 1.27 1.27))))
  (property "Footprint" "Capacitor_SMD:C_1206_3216Metric" (at 93.98 100.33 0) (hide yes) (show_name no) (do_not_autoplace no) (effects (font (size 1.27 1.27))))
  (property "Datasheet" "" (at 93.98 100.33 0) (hide yes) (show_name no) (do_not_autoplace no) (effects (font (size 1.27 1.27))))
  (property "Description" "5V input capacitor" (at 93.98 100.33 0) (hide yes) (show_name no) (do_not_autoplace no) (effects (font (size 1.27 1.27))))
  (property "MPN" "CGA5L1X7R1H106K160AC" (at 93.98 100.33 0) (hide yes) (show_name no) (do_not_autoplace no) (effects (font (size 1.27 1.27))))
  (property "Manufacturer" "TDK" (at 93.98 100.33 0) (hide yes) (show_name no) (do_not_autoplace no) (effects (font (size 1.27 1.27))))
  (pin "1")
  (pin "2"))
 (symbol
  (lib_id "power:+5V")
  (at 224.79 88.9 0)
  (unit 1)
  (body_style 1)
  (exclude_from_sim no)
  (in_bom yes)
  (on_board yes)
  (in_pos_files yes)
  (dnp no)
  (property "Reference" "#PWR0118" (at 227.33 86.36 0) (hide yes) (show_name no) (do_not_autoplace no) (effects (font (size 1.27 1.27))))
  (property "Value" "+5V" (at 224.79 84.582 0) (show_name no) (do_not_autoplace no) (effects (font (size 1.27 1.27))))
  (property "Footprint" "" (at 224.79 88.9 0) (hide yes) (show_name no) (do_not_autoplace no) (effects (font (size 1.27 1.27))))
  (property "Datasheet" "" (at 224.79 88.9 0) (hide yes) (show_name no) (do_not_autoplace no) (effects (font (size 1.27 1.27))))
  (property "Description" "" (at 224.79 88.9 0) (hide yes) (show_name no) (do_not_autoplace no) (effects (font (size 1.27 1.27))))
  (pin "1"))
 (symbol
  (lib_id "Device:R")
  (at 151.13 96.52 0)
  (unit 1)
  (body_style 1)
  (exclude_from_sim no)
  (in_bom yes)
  (on_board yes)
  (in_pos_files yes)
  (dnp no)
  (property "Reference" "R116" (at 154.94 94.234 0) (show_name no) (do_not_autoplace no) (effects (font (size 1.27 1.27))))
  (property "Value" "10k" (at 154.94 96.52 0) (show_name no) (do_not_autoplace no) (effects (font (size 1.27 1.27))))
  (property "Footprint" "Resistor_SMD:R_0402_1005Metric" (at 151.13 96.52 0) (hide yes) (show_name no) (do_not_autoplace no) (effects (font (size 1.27 1.27))))
  (property "Datasheet" "" (at 151.13 96.52 0) (hide yes) (show_name no) (do_not_autoplace no) (effects (font (size 1.27 1.27))))
  (property "Description" "5V feedback upper" (at 151.13 96.52 0) (hide yes) (show_name no) (do_not_autoplace no) (effects (font (size 1.27 1.27))))
  (property "MPN" "CRCW040210K0FKED" (at 151.13 96.52 0) (hide yes) (show_name no) (do_not_autoplace no) (effects (font (size 1.27 1.27))))
  (property "Manufacturer" "Vishay" (at 151.13 96.52 0) (hide yes) (show_name no) (do_not_autoplace no) (effects (font (size 1.27 1.27))))
  (pin "1")
  (pin "2"))
 (symbol
  (lib_id "Device:C")
  (at 162.56 101.6 0)
  (unit 1)
  (body_style 1)
  (exclude_from_sim no)
  (in_bom yes)
  (on_board yes)
  (in_pos_files yes)
  (dnp no)
  (property "Reference" "C123" (at 165.1 99.06 0) (show_name no) (do_not_autoplace no) (effects (font (size 1.27 1.27))))
  (property "Value" "47uF" (at 165.608 104.394 0) (show_name no) (do_not_autoplace no) (effects (font (size 1.27 1.27))))
  (property "Footprint" "Capacitor_SMD:C_1210_3225Metric" (at 162.56 101.6 0) (hide yes) (show_name no) (do_not_autoplace no) (effects (font (size 1.27 1.27))))
  (property "Datasheet" "" (at 162.56 101.6 0) (hide yes) (show_name no) (do_not_autoplace no) (effects (font (size 1.27 1.27))))
  (property "Description" "5V output capacitor" (at 162.56 101.6 0) (hide yes) (show_name no) (do_not_autoplace no) (effects (font (size 1.27 1.27))))
  (property "MPN" "GRM32ER61A476ME20L" (at 162.56 101.6 0) (hide yes) (show_name no) (do_not_autoplace no) (effects (font (size 1.27 1.27))))
  (property "Manufacturer" "Murata" (at 162.56 101.6 0) (hide yes) (show_name no) (do_not_autoplace no) (effects (font (size 1.27 1.27))))
  (pin "1")
  (pin "2"))
 (symbol
  (lib_id "Device:C_Polarized")
  (at 205.74 101.6 0)
  (unit 1)
  (body_style 1)
  (exclude_from_sim no)
  (in_bom yes)
  (on_board yes)
  (in_pos_files yes)
  (dnp no)
  (property "Reference" "C902" (at 212.09 99.695 0) (show_name no) (do_not_autoplace no) (effects (font (size 1.27 1.27))))
  (property "Value" "180uF 16V" (at 212.09 103.505 0) (show_name no) (do_not_autoplace no) (effects (font (size 1.27 1.27))))
  (property "Footprint" "Capacitor_SMD:CP_Elec_6.3x5.9" (at 205.74 101.6 0) (hide yes) (show_name no) (do_not_autoplace no) (effects (font (size 1.27 1.27))))
  (property "Datasheet" "https://industrial.panasonic.com/cdbs/www-data/pdf/AAB8000/AAB8000COL87.pdf" (at 205.74 101.6 0) (hide yes) (show_name no) (do_not_autoplace no) (effects (font (size 1.27 1.27))))
  (property "Description" "" (at 205.74 101.6 0) (show_name no) (do_not_autoplace no) (effects (font (size 1.27 1.27))))
  (property "MPN" "16SVPF180M" (at 205.74 101.6 0) (hide yes) (show_name no) (do_not_autoplace no) (effects (font (size 1.27 1.27))))
  (property "Manufacturer" "Panasonic" (at 205.74 101.6 0) (hide yes) (show_name no) (do_not_autoplace no) (effects (font (size 1.27 1.27))))
  (property "Voltage Rating" "16V" (at 205.74 101.6 0) (hide yes) (show_name no) (do_not_autoplace no) (effects (font (size 1.27 1.27))))
  (property "Tolerance" "20%" (at 205.74 101.6 0) (hide yes) (show_name no) (do_not_autoplace no) (effects (font (size 1.27 1.27))))
  (property "ESR Max" "22mOhm at 100kHz" (at 205.74 101.6 0) (hide yes) (show_name no) (do_not_autoplace no) (effects (font (size 1.27 1.27))))
  (property "Ripple Current" "3.3A rms at 100kHz,105C" (at 205.74 101.6 0) (hide yes) (show_name no) (do_not_autoplace no) (effects (font (size 1.27 1.27))))
  (property "BOM Source" "https://na.industrial.panasonic.com/products/capacitors/polymer-capacitors/lineup/os-con-aluminum-polymer/series/91057/model/91080" (at 205.74 101.6 0) (hide yes) (show_name no) (do_not_autoplace no) (effects (font (size 1.27 1.27))))
  (property "Design Basis" "TPSM53603 low-ESR polymer output bulk; retains existing MLCC; nominal total 274uF below 1000uF maximum." (at 205.74 101.6 0) (hide yes) (show_name no) (do_not_autoplace no) (effects (font (size 1.27 1.27))))
  (pin "1")
  (pin "2"))
 (symbol
  (lib_id "Device:C")
  (at 189.23 101.6 0)
  (unit 1)
  (body_style 1)
  (exclude_from_sim no)
  (in_bom yes)
  (on_board yes)
  (in_pos_files yes)
  (dnp no)
  (fields_autoplaced yes)
  (property "Reference" "C38" (at 193.04 100.3299 0) (show_name no) (do_not_autoplace no) (effects (font (size 1.27 1.27)) (justify left)))
  (property "Value" "0.1uF" (at 193.04 102.8699 0) (show_name no) (do_not_autoplace no) (effects (font (size 1.27 1.27)) (justify left)))
  (property "Footprint" "Capacitor_SMD:C_0603_1608Metric" (at 190.1952 105.41 0) (hide yes) (show_name no) (do_not_autoplace no) (effects (font (size 1.27 1.27))))
  (property "Datasheet" "" (at 189.23 101.6 0) (hide yes) (show_name no) (do_not_autoplace no) (effects (font (size 1.27 1.27))))
  (property "Description" "Unpolarized capacitor" (at 189.23 101.6 0) (hide yes) (show_name no) (do_not_autoplace no) (effects (font (size 1.27 1.27))))
  (property "MPN" "C1608X7R1H104K080AA" (at 0 0 0) (hide yes) (show_name no) (do_not_autoplace no) (effects (font (size 1.27 1.27))))
  (property "Manufacturer" "TDK" (at 0 0 0) (hide yes) (show_name no) (do_not_autoplace no) (effects (font (size 1.27 1.27))))
  (property "Voltage Rating" "50V" (at 0 0 0) (hide yes) (show_name no) (do_not_autoplace no) (effects (font (size 1.27 1.27))))
  (property "Dielectric" "X7R" (at 0 0 0) (hide yes) (show_name no) (do_not_autoplace no) (effects (font (size 1.27 1.27))))
  (property "Tolerance" "10%" (at 0 0 0) (hide yes) (show_name no) (do_not_autoplace no) (effects (font (size 1.27 1.27))))
  (property "BOM Source" "https://product.tdk.com/en/search/capacitor/ceramic/mlcc/info?part_no=C1608X7R1H104K080AA" (at 0 0 0) (hide yes) (show_name no) (do_not_autoplace no) (effects (font (size 1.27 1.27))))
  (pin "2")
  (pin "1"))
 (symbol
  (lib_id "Device:C")
  (at 83.82 100.33 0)
  (unit 1)
  (body_style 1)
  (exclude_from_sim no)
  (in_bom yes)
  (on_board yes)
  (in_pos_files yes)
  (dnp no)
  (property "Reference" "C39" (at 79.502 97.79 0) (show_name no) (do_not_autoplace no) (effects (font (size 1.27 1.27)) (justify left)))
  (property "Value" "0.1uF" (at 76.962 103.124 0) (show_name no) (do_not_autoplace no) (effects (font (size 1.27 1.27)) (justify left)))
  (property "Footprint" "Capacitor_SMD:C_0603_1608Metric" (at 84.7852 104.14 0) (hide yes) (show_name no) (do_not_autoplace no) (effects (font (size 1.27 1.27))))
  (property "Datasheet" "" (at 83.82 100.33 0) (hide yes) (show_name no) (do_not_autoplace no) (effects (font (size 1.27 1.27))))
  (property "Description" "Unpolarized capacitor" (at 83.82 100.33 0) (hide yes) (show_name no) (do_not_autoplace no) (effects (font (size 1.27 1.27))))
  (property "MPN" "C1608X7R1H104K080AA" (at 0 0 0) (hide yes) (show_name no) (do_not_autoplace no) (effects (font (size 1.27 1.27))))
  (property "Manufacturer" "TDK" (at 0 0 0) (hide yes) (show_name no) (do_not_autoplace no) (effects (font (size 1.27 1.27))))
  (property "Voltage Rating" "50V" (at 0 0 0) (hide yes) (show_name no) (do_not_autoplace no) (effects (font (size 1.27 1.27))))
  (property "Dielectric" "X7R" (at 0 0 0) (hide yes) (show_name no) (do_not_autoplace no) (effects (font (size 1.27 1.27))))
  (property "Tolerance" "10%" (at 0 0 0) (hide yes) (show_name no) (do_not_autoplace no) (effects (font (size 1.27 1.27))))
  (property "BOM Source" "https://product.tdk.com/en/search/capacitor/ceramic/mlcc/info?part_no=C1608X7R1H104K080AA" (at 0 0 0) (hide yes) (show_name no) (do_not_autoplace no) (effects (font (size 1.27 1.27))))
  (pin "2")
  (pin "1")))
